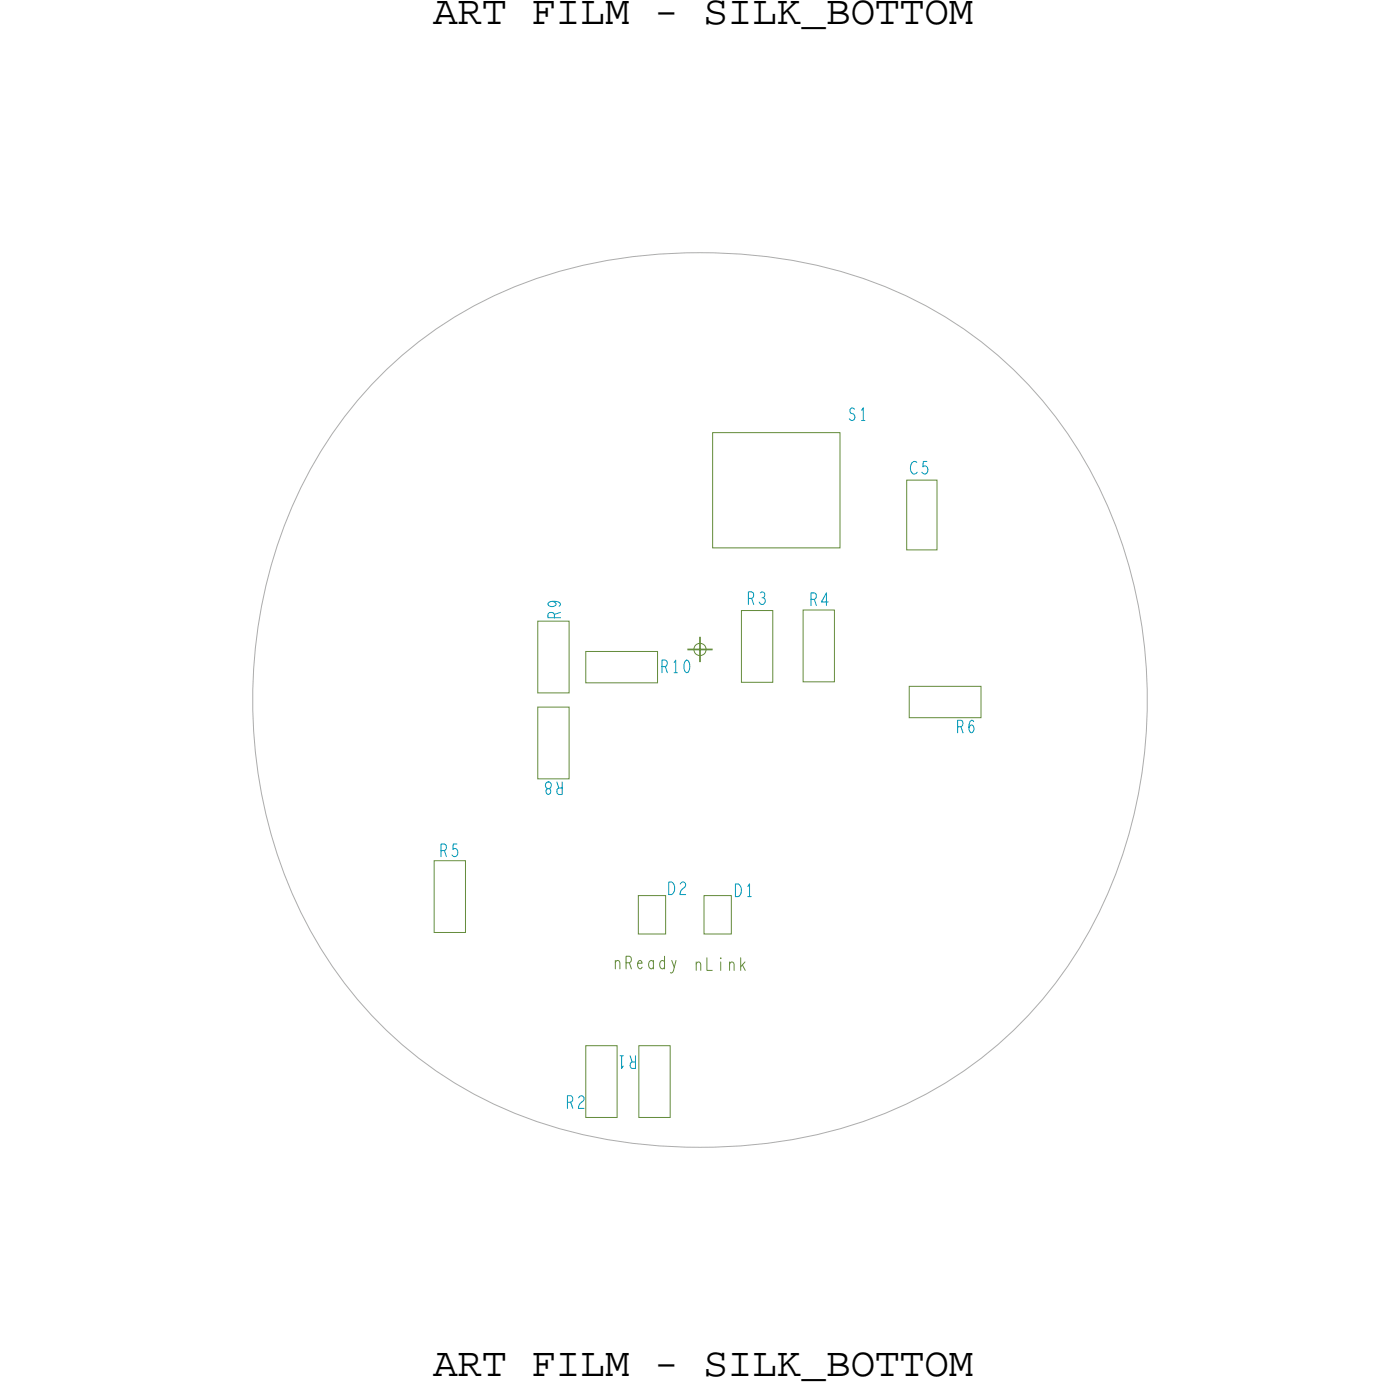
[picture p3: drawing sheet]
<svg xmlns="http://www.w3.org/2000/svg" width="70mm" height="70mm" viewBox="0 0 70 70" stroke-linecap="round" stroke-linejoin="round" font-family="sans-serif">
<!-- layer: Board Outline -->
<path d="M18.3 19.7a20.8 20.8 0 0 1 13.3-6.8 24.9 24.9 0 0 1 16.1 3.1 21.7 21.7 0 0 1 9.8 16.4 23.8 23.8 0 0 1-5.5 18.2 20.8 20.8 0 0 1-13.2 6.8 24.9 24.9 0 0 1-16.1-3.1 21.7 21.7 0 0 1-9.8-16.3 23.8 23.8 0 0 1 5.4-18.3z" fill="none" stroke="#acacac" stroke-width=".05"/>
<!-- layer: Components -->
<g fill="none" stroke="#638b3a" stroke-width=".05">
<path d="M27 31.2h1.6v3.6h-1.6zM27 35.5h1.6v3.6h-1.6zM29.4 32.7h3.6v1.6h-3.6zM35.8 21.7h6.4v5.8h-6.4zM37.3 30.7h1.5v3.6h-1.5zM40.4 30.7h1.5v3.6h-1.5zM45.6 24.1h1.5v3.5h-1.5zM45.7 34.5h3.6v1.6h-3.6zM21.8 43.3h1.6v3.6h-1.6zM29.4 52.6h1.6v3.6h-1.6zM32.1 45h1.4v1.9h-1.4zM32.1 52.6h1.6v3.6h-1.6z"/>
<path d="M35.4 45h1.4v1.9h-1.4z"/>
</g>
<!-- layer: Drawing Origin -->
<path d="M35 32.4l.2-.1 .2 .1 .1 .2-.1 .2-.2 .1-.2-.1-.1-.2z" fill="none" stroke="#638b3a" stroke-width=".05"/>
<path d="M34.5 32.6h1.3M35.2 32v1.3" fill="none" stroke="#638b3a" stroke-width=".09"/>
<g font-size="2.1">
<text x="21.8" y="1.2">ART FILM - SILK_BOTTOM</text>
<text x="21.8" y="69.1">ART FILM - SILK_BOTTOM</text>
</g>
<g font-size="1.1" fill="#0097b7">
<text x="42.6" y="21.1">S1</text>
<text x="45.7" y="23.8">C5</text>
<text x="28.2" y="31.1" transform="rotate(-90 28.2 31.1)">R9</text>
<text x="33.2" y="33.8">R10</text>
<text x="37.5" y="30.4">R3</text>
<text x="40.7" y="30.4">R4</text>
<text x="28.3" y="39.3" transform="rotate(-180 28.3 39.3)">R8</text>
<text x="48.1" y="36.8">R6</text>
<text x="22.1" y="43.1">R5</text>
<text x="33.6" y="45">D2</text>
<text x="36.9" y="45.1">D1</text>
<text x="32" y="53.1" transform="rotate(-180 32 53.1)">R1</text>
<text x="28.4" y="55.7">R2</text>
</g>
<g font-size="1.1" fill="#638b3a">
<text x="30.8" y="48.7">nReady</text>
<text x="34.9" y="48.8">nLink</text>
</g>
</svg>
